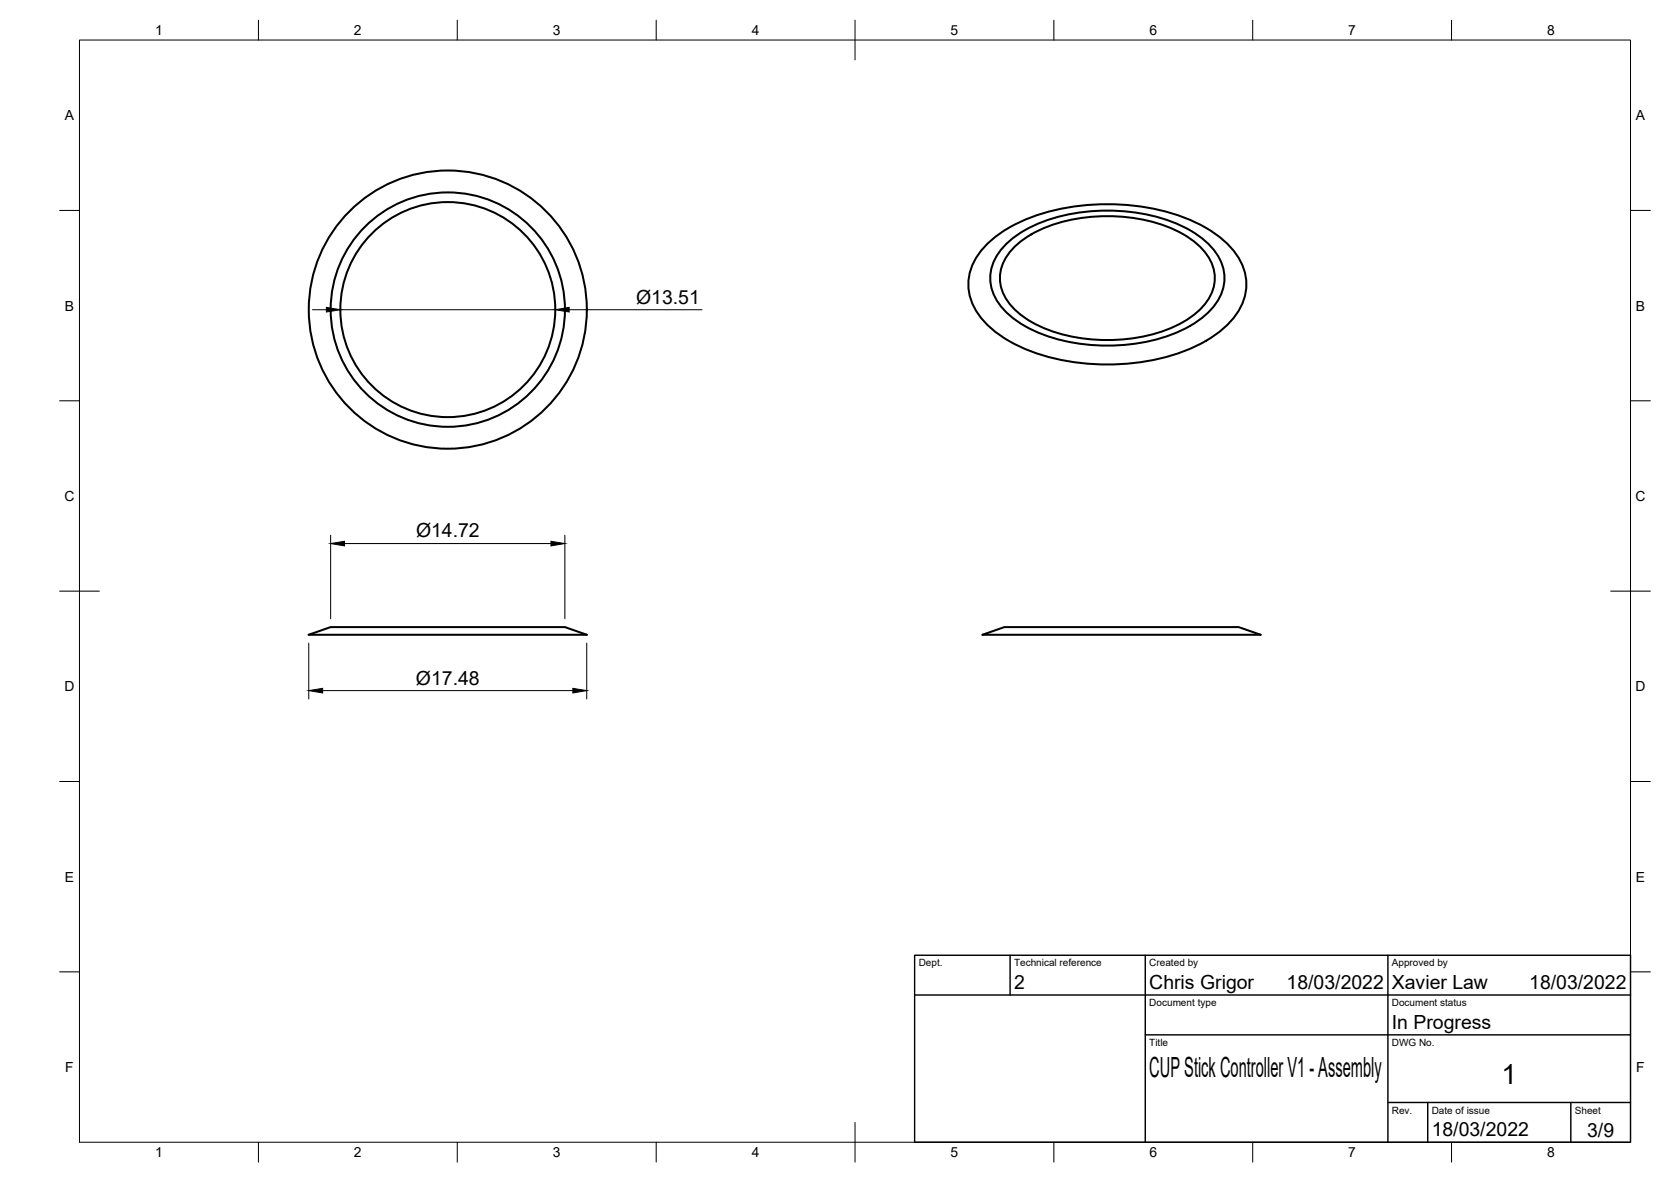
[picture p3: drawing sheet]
<svg xmlns="http://www.w3.org/2000/svg" width="420mm" height="297mm" viewBox="0 0 420 297" stroke-linecap="round" stroke-linejoin="round" font-family="sans-serif">
<!-- layer: Visible -->
<g fill="none" stroke="#000" stroke-width=".51">
<path d="M248.5 61.1a40.1 40.1 0 0 1 22.7-9.3 53.6 53.6 0 0 1 32 5.4 19.4 19.4 0 0 1 9.8 11.2 13 13 0 0 1-3.3 12.1 33.4 33.4 0 0 1-17 9.3 56.4 56.4 0 0 1-37.1-3.1 22.1 22.1 0 0 1-11.2-10.6 12.7 12.7 0 0 1 2.8-13.7zM253 61.3a34 34 0 0 1 20.1-8.1 45.3 45.3 0 0 1 26.2 4.7 16 16 0 0 1 8.4 9.9 11.4 11.4 0 0 1-3.8 10.7 34 34 0 0 1-20.1 8.1 45.3 45.3 0 0 1-26.2-4.7 16 16 0 0 1-8.4-10 11.4 11.4 0 0 1 3.8-10.6zM254.9 62.2a31.4 31.4 0 0 1 19.4-7.7 40.9 40.9 0 0 1 23.2 4.4 14.2 14.2 0 0 1 7.9 9.7 11.2 11.2 0 0 1-4.7 10.1 34.3 34.3 0 0 1-20.2 6.7 38.6 38.6 0 0 1-22.8-5.5 12.5 12.5 0 0 1-6.3-10 11 11 0 0 1 3.5-7.7zM77.6 159.5l5.5-1.9h58.9l5.6 1.9zM247 159.5l5.5-1.9h59l5.5 1.9z"/>
<circle cx="112.6" cy="77.8" r="35"/>
<circle cx="112.6" cy="77.8" r="29.5"/>
<circle cx="112.6" cy="77.8" r="27"/>
</g>
<!-- layer: Border -->
<g fill="none" stroke="#000" stroke-width=".25">
<path d="M20 10.1h390v276.9h-390zM65 5.1v5M115 5.1v5M165 5.1v5M215 5.1v10M265 5.1v5M315 5.1v5M365 5.1v5M15 52.9h5M410 52.9h5M15 100.7h5M410 100.7h5"/>
<path d="M15 148.6h10M405 148.6h10M15 196.4h5M410 196.4h5M15 244.2h5M410 244.2h5M65 287v5M115 287v5M165 287v5M215 282.1v9.9M265 287v5M315 287v5"/>
<path d="M365 287v5"/>
</g>
<!-- layer: TitleBlock -->
<path d="M230 240.1h180v46.9h-180zM230 250h180M254 240.1v9.9M288 240.1v46.9M349 240.1v46.9M288 260.1h122M349 277.1h61M359 277.1v9.9M395 277.1v9.9" fill="none" stroke="#000" stroke-width=".36"/>
<!-- layer: Dimensions -->
<path d="M78.6 77.8h3.5M85.6 77.8h54M143.1 77.8h33.4M83.1 134.5v21M86.6 136.6h51.9M142 134.5v21M77.6 161.6v14.1M81.1 173.6h62.9M147.5 161.6v14.1" fill="none" stroke="#000" stroke-width=".25"/>
<path d="M82.1 77.2l3.5 .6-3.5 .6zM139.6 77.8l3.5-.6v1.2zM83.1 136.6l3.5-.6v1.2zM138.5 136l3.5 .6-3.5 .6zM77.6 173.6l3.5-.6v1.1zM144 173l3.5 .6-3.5 .5z" fill="#000" stroke="#000" stroke-width=".25"/>
<g font-size="7">
<text x="289" y="270.6">CUP Stick Controller V1 - Assembly</text>
<text x="377.5" y="272.3">1</text>
</g>
<g font-size="4.9">
<text x="160" y="76.3">Ø13.51</text>
<text x="104.6" y="135.1">Ø14.72</text>
<text x="104.6" y="172">Ø17.48</text>
<text x="255" y="248.5">2</text>
<text x="289" y="248.5">Chris Grigor</text>
<text x="323.5" y="248.5">18/03/2022</text>
<text x="350" y="248.5">Xavier Law</text>
<text x="384.5" y="248.5">18/03/2022</text>
<text x="350" y="258.6">In Progress</text>
<text x="360" y="285.5">18/03/2022</text>
<text x="399.1" y="285.7">3/9</text>
</g>
<g font-size="3.5">
<text x="39" y="8.8">1</text>
<text x="89" y="8.8">2</text>
<text x="139" y="8.8">3</text>
<text x="189" y="8.8">4</text>
<text x="239" y="8.8">5</text>
<text x="289" y="8.8">6</text>
<text x="339" y="8.8">7</text>
<text x="389" y="8.8">8</text>
<text x="16.3" y="30.2">A</text>
<text x="411.3" y="30.2">A</text>
<text x="16.3" y="78">B</text>
<text x="411.3" y="78">B</text>
<text x="16.2" y="125.9">C</text>
<text x="411.2" y="125.9">C</text>
<text x="16.2" y="173.7">D</text>
<text x="411.2" y="173.7">D</text>
<text x="16.3" y="221.6">E</text>
<text x="411.3" y="221.6">E</text>
<text x="16.4" y="269.4">F</text>
<text x="411.4" y="269.4">F</text>
<text x="39" y="290.8">1</text>
<text x="89" y="290.8">2</text>
<text x="139" y="290.8">3</text>
<text x="189" y="290.8">4</text>
<text x="239" y="290.8">5</text>
<text x="289" y="290.8">6</text>
<text x="339" y="290.8">7</text>
<text x="389" y="290.8">8</text>
</g>
<g font-size="2.5">
<text x="231" y="242.9">Dept.</text>
<text x="255" y="242.9">Technical reference</text>
<text x="289" y="242.9">Created by</text>
<text x="350" y="242.9">Approved by</text>
<text x="289" y="252.8">Document type</text>
<text x="350" y="252.8">Document status</text>
<text x="289" y="262.9">Title</text>
<text x="350" y="262.9">DWG No.</text>
<text x="350" y="279.9">Rev.</text>
<text x="360" y="279.9">Date of issue</text>
<text x="396" y="279.9">Sheet</text>
</g>
</svg>
